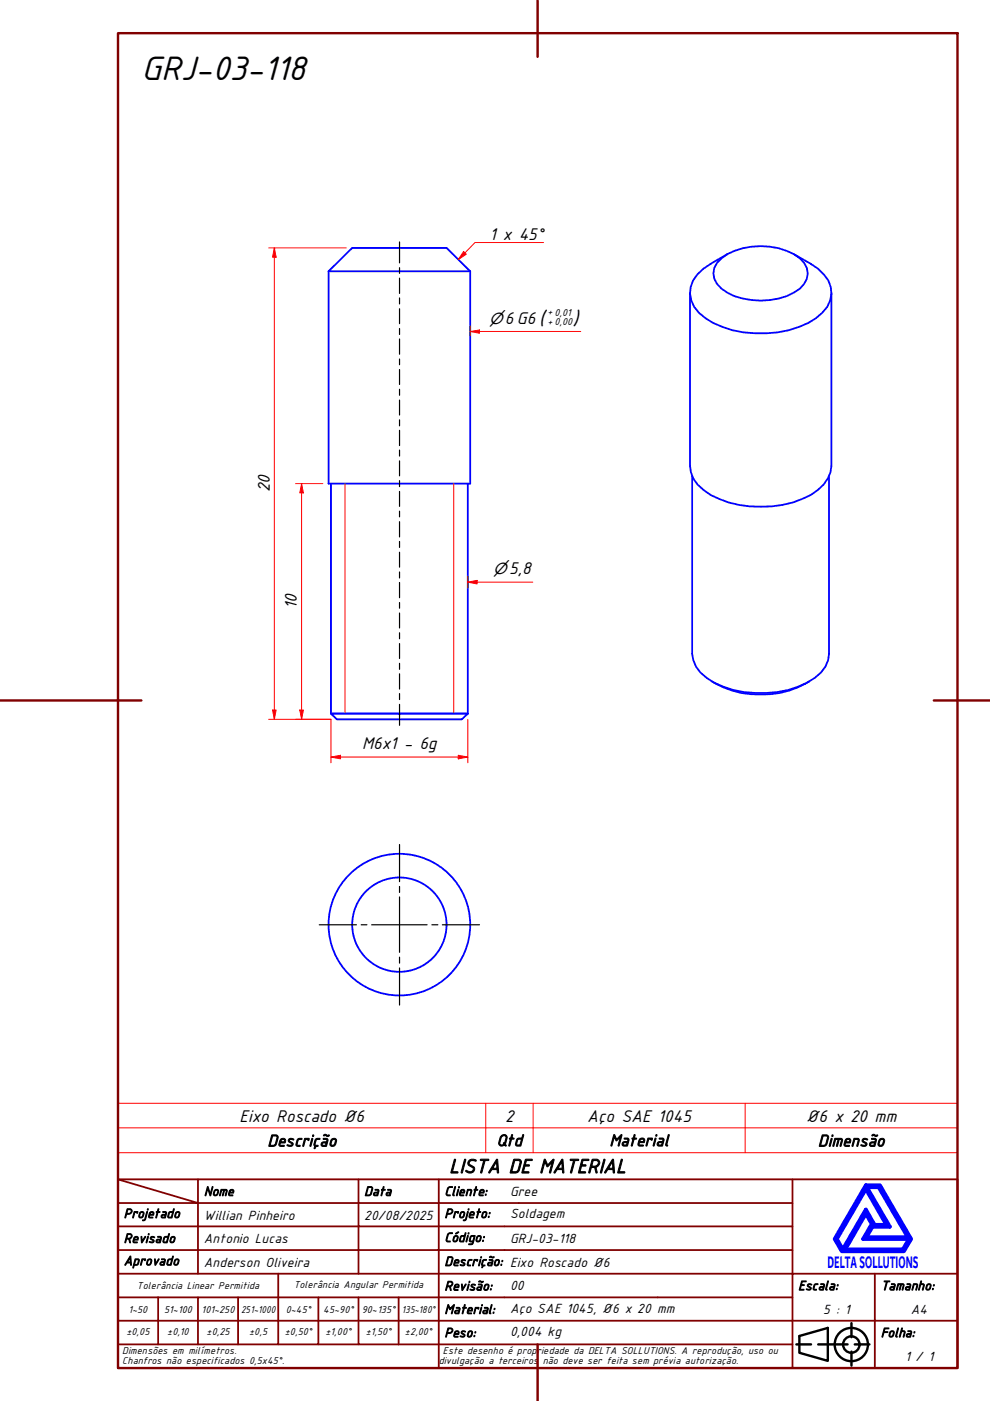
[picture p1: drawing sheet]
<svg xmlns="http://www.w3.org/2000/svg" width="210mm" height="297mm" viewBox="0 0 210 297" stroke-linecap="round" stroke-linejoin="round" font-family="sans-serif">
<!-- layer: Visible (ABNT) -->
<g fill="none" stroke="#00f" stroke-width=".38">
<path d="M69.7 57.5h30M69.7 57.5l5-4.9h20l5 4.9M69.7 57.5v45h30v-45M153 54.8a14.3 14.3 0 0 1 12.1-2.2 9.5 9.5 0 0 1 5.4 3.1 3.8 3.8 0 0 1-.9 5.5 14.6 14.6 0 0 1-12.1 2.1 9.4 9.4 0 0 1-5.5-3.1 3.7 3.7 0 0 1 1-5.4zM154.2 53.9l-3.5 2a7.5 7.5 0 0 0-4.4 6.4 6.7 6.7 0 0 0 3.3 5.2 22.7 22.7 0 0 0 19.8 1.8 11.9 11.9 0 0 0 6-4.2 5.5 5.5 0 0 0-.7-6.9l-1.2-1.2-5.2-3.1M146.3 62v36.8a6.4 6.4 0 0 0 2.9 5.1 19.3 19.3 0 0 0 12.1 3.5 19.3 19.3 0 0 0 12.1-3.5 6.9 6.9 0 0 0 2.9-5.1v-36.8M70.2 102.5v48.8l1.2 1.2h26.5l1.3-1.2M99.2 102.5v48.8M146.7 101v37.6a6.7 6.7 0 0 0 3.2 5.1 19.7 19.7 0 0 0 12.6 3.2 17.6 17.6 0 0 0 11.6-4.3l.9-1.3 .6-1.3 .2-1.4v-37.6M70.2 151.3h29M151 144.5a19.6 19.6 0 0 0 12.3 2.7 18.2 18.2 0 0 0 8.2-2.7"/>
<circle cx="84.7" cy="196" r="10"/>
<circle cx="84.7" cy="196" r="15"/>
</g>
<!-- layer: Visible Narrow (ABNT) -->
<path d="M73.2 102.5v48.8M96.2 102.5v48.8" fill="none" stroke="#f00" stroke-width=".21"/>
<path d="M25 239.1h178v-5.2h-178v10.5M103 233.9v10.5M113 233.9v10.5M158 233.9v10.5M203 239.1v5.3h-178M25 244.4v5.6h178v-5.6" fill="none" stroke="#f00" stroke-width=".21"/>
<path d="M183.6 257.3l1.2 2.2-1.8 3.2h9.7l-1.2 2.2h-12.3zM183.6 252.1l4.4 7.6h-2.6l-1.8-3.2-4.9 8.4-1.3-2.2zM183.6 251.3h3l6.6 11.4-1.6 2.6h-13.1l-1.5-2.6zM183.8 251.7h2.5l6.2 10.6h-8.8l1.3-2.2h3.7zM185 259.7h.2l-.2 .2z" fill="none" stroke="#00f" stroke-width=".83"/>
<!-- layer: 0 -->
<path d="M178.5 265.3h13.1" fill="none" stroke="#000" stroke-width=".21"/>
<g fill="none" stroke="#800000" stroke-width=".38">
<path d="M25 250l17 5.1h-17M25 250h178v40.1h-178zM42 255.1h34v4.9h17M42 255.1v15M42 250v5.1M76 250v5.1h17v4.9M93 250v5.1h75M168 250v20.1h-143M25 260h51v10.1M25 275.1h17M33.5 275.1v9.9M50.5 275.1h-8.5v9.9"/>
<path d="M59 270.1v14.9h-8.5M67.5 275.1v9.9h-8.5M76 275.1v9.9h8.5M84.5 275.1v9.9M93 275.1h-42.5v9.9M93 260v5h-68M93 275.1v9.9h75M93 260h75M93 275.1h75M168 265h-75v10.1M185.5 270.1v9.9h17.5M203 270.1h-35v9.9h17.5v10.1"/>
<path d="M25 285h25.5M25 280h143v10.1M67.5 285h8.5M84.5 285h8.5v5.1"/>
</g>
<g fill="none" stroke="#000" stroke-width=".51">
<path d="M168.8 285h3.2M169.5 283.3l6-1.8v7l-6-1.7zM173.5 285h6.2M180.5 280.5v3M180.5 286.6v2.9M181.2 285h3.1"/>
<circle cx="180.5" cy="285.1" r="3.5"/>
<circle cx="180.5" cy="285.1" r="1.75"/>
</g>
<!-- layer: Borda A3/A4 (ABNT) -->
<path d="M25 7h178v283.1h-178zM114 0v12.1M0 148.5h30M198 148.5h12M114 285v12" fill="none" stroke="#800000" stroke-width=".51"/>
<!-- layer: Linha de centro (ISO) -->
<g fill="none" stroke="#000" stroke-width=".25">
<path d="M84.7 51.3v4.4M84.7 56.8v1.2M84.7 59v3.2M84.7 63.2v1.2M84.7 65.5v3.1M84.7 69.6v1.3M84.7 71.9v3.2M84.7 76.1v1.2M84.7 78.3v3.2M84.7 82.5v1.3M84.7 84.8v3.2M84.7 89v1.3"/>
<path d="M84.7 91.2v3.3M84.7 95.4v1.3M84.7 97.7v3.2M84.7 101.9v1.3M84.7 104.2v3.2M84.7 108.4v1.2M84.7 110.6v3.2M84.7 114.8v1.3M84.7 117.1v3.2M84.7 121.3v1.2M84.7 123.5v3.2M84.7 127.7v1.3"/>
<path d="M84.7 130v3.1M84.7 134.2v1.2M84.7 136.4v3.2M84.7 140.6v1.3M84.7 142.9v3.2M84.7 147.1v1.2M84.7 149.3v4.5"/>
</g>
<!-- layer: Marca de centro (ISO) -->
<path d="M84.7 179.1v7.8M67.7 196.1h7.9M76.6 196.1h1.2M78.8 196.1h11.8M84.7 187.9v1.3M84.7 190.2v11.7M91.6 196.1h1.2M93.8 196.1h7.9M84.7 202.9v1.3M84.7 205.2v7.9" fill="none" stroke="#000" stroke-width=".25"/>
<path d="M58.2 150.5v2" fill="none" stroke="#f00" stroke-width=".21"/>
<path d="M57.8 150.5h.7l-.3 2z" fill="#f00"/>
<path d="M58.2 52.6v1.9M57.8 150.5h.7l-.3 2z" fill="none" stroke="#f00" stroke-width=".21"/>
<path d="M58.2 52.6l.3 1.9h-.7z" fill="#f00"/>
<path d="M57 52.6h16.4M58.2 52.6l.3 1.9h-.7zM58.2 54.5v96M63.9 102.5v2M57 152.5h13.2" fill="none" stroke="#f00" stroke-width=".21"/>
<path d="M63.9 102.5l.4 2h-.7z" fill="#f00"/>
<path d="M63.9 102.5l.4 2h-.7zM63.9 150.5v2" fill="none" stroke="#f00" stroke-width=".21"/>
<path d="M63.6 150.5h.7l-.4 2z" fill="#f00"/>
<path d="M62.7 102.5h5.8M63.9 104.5v46M99.2 123.4h2M62.7 152.5h7.5M63.6 150.5h.7l-.4 2z" fill="none" stroke="#f00" stroke-width=".21"/>
<path d="M99.2 123.4l2-.4v.8z" fill="#f00"/>
<path d="M99.7 70.3h2M99.2 123.4l2-.4v.8zM99.2 122.2v2.5M101.2 123.4h11.8" fill="none" stroke="#f00" stroke-width=".21"/>
<path d="M99.7 70.3l2-.3v.7z" fill="#f00"/>
<path d="M99.7 70.3l2-.3v.7zM99.7 69.1v2.1M101.7 70.3h21.4" fill="none" stroke="#f00" stroke-width=".21"/>
<path d="M70.2 160.5h2" fill="none" stroke="#f00" stroke-width=".21"/>
<path d="M70.2 160.5l2-.4v.8z" fill="#f00"/>
<path d="M70.2 160.5l2-.4v.8zM97.2 160.5h2" fill="none" stroke="#f00" stroke-width=".21"/>
<path d="M97.2 160.1l2 .4-2 .4z" fill="#f00"/>
<path d="M98.6 53.6l-1.4 1.4M70.2 152.5v9.2M99.2 152.5v9.2M72.2 160.5h25M97.2 160.1l2 .4-2 .4z" fill="none" stroke="#f00" stroke-width=".21"/>
<path d="M98.3 53.3l.6 .6-1.7 1.1z" fill="#f00"/>
<path d="M98.3 53.3l.6 .6-1.7 1.1zM115.3 51.4h-14.6l-2.1 2.2" fill="none" stroke="#f00" stroke-width=".21"/>
<text font-size="7.7" x="30" y="17.1">GRJ-03-118</text>
<g font-size="4.6">
<text x="114.2" y="68.9">(</text>
<text x="121.3" y="68.9">)</text>
<text x="95.2" y="248.7">LISTA DE MATERIAL</text>
</g>
<g font-size="3.9">
<text x="103.8" y="50.9">1 x 45°</text>
<text x="57.2" y="104.4" transform="rotate(-90 57.2 104.4)">20</text>
<text x="62.9" y="129.1" transform="rotate(-90 62.9 129.1)">10</text>
<text x="76.8" y="158.7">M6x1 - 6g</text>
<text x="50.8" y="237.8">Eixo Roscado Ø6</text>
<text x="107.1" y="237.8">2</text>
<text x="124.5" y="237.8">Aço SAE 1045</text>
<text x="170.9" y="237.8">Ø6 x 20 mm</text>
</g>
<g font-size="3.8">
<text x="56.7" y="243.1">Descrição</text>
<text x="105.3" y="243">Qtd</text>
<text x="129.2" y="243">Material</text>
<text x="173.4" y="243.1">Dimensão</text>
</g>
<text font-size="3.8" fill="#00f" x="175.5" y="268.8">DELTASOLLUTIONS</text>
<g font-size="3.4">
<text x="103.7" y="68.7">⌀6G6</text>
<text x="104.6" y="121.8">⌀5,8</text>
</g>
<g font-size="3">
<text x="43.2" y="253.5">Nome</text>
<text x="77.2" y="253.5">Data</text>
<text x="94.2" y="253.5">Cliente:</text>
<text x="108.1" y="253.5">Gree</text>
<text x="26.2" y="263.5">Revisado</text>
<text x="26.2" y="258.2">Projetado</text>
<text x="43.2" y="258.6">Willian Pinheiro</text>
<text x="43.2" y="263.5">Antonio Lucas</text>
<text x="77.2" y="258.6">20/08/2025</text>
<text x="94.2" y="263.3">Código:</text>
<text x="94.2" y="258.2">Projeto:</text>
<text x="108.1" y="263.5">GRJ-03-118</text>
<text x="108.1" y="258.2">Soldagem</text>
<text x="26.2" y="268.3">Aprovado</text>
<text x="43.2" y="268.5">Anderson Oliveira</text>
<text x="94.2" y="268.4">Descrição: Eixo Roscado Ø6</text>
<text x="94.2" y="273.6">Revisão:</text>
<text x="108.1" y="273.5">00</text>
<text x="169.2" y="273.5">Escala:</text>
<text x="186.8" y="273.5">Tamanho:</text>
<text x="94.2" y="278.6">Material:</text>
<text x="108.1" y="278.4">Aço SAE 1045, Ø6 x 20 mm</text>
<text x="174.6" y="278.6">5 : 1</text>
<text x="193.1" y="278.6">A4</text>
<text x="94.2" y="283.5">Peso:</text>
<text x="108.1" y="283.3">0,004 kg</text>
<text x="186.8" y="283.5">Folha:</text>
<text x="191.9" y="288.5">1 / 1</text>
</g>
<g font-size="2.3">
<text x="116.1" y="68.9">+ 0,00</text>
<text x="116.1" y="66.9">+ 0,01</text>
<text x="29" y="273.4">Tolerância Linear Permitida</text>
<text x="62.3" y="273.2">Tolerância Angular Permitida</text>
<text x="27.2" y="278.3">1~50</text>
<text x="34.8" y="278.3">51~100</text>
<text x="42.7" y="278.3">101~250</text>
<text x="51.1" y="278.3">251~1000</text>
<text x="60.6" y="278.3">0~45°</text>
<text x="68.5" y="278.3">45~90°</text>
<text x="76.7" y="278.3">90~135°</text>
<text x="85.2" y="278.3">135~180°</text>
<text x="25.9" y="287.1">Dimensões em milímetros.</text>
<text x="26.8" y="283.1">±0,05</text>
<text x="35.4" y="283.1">±0,10</text>
<text x="43.8" y="283.1">±0,25</text>
<text x="52.8" y="283.1">±0,5</text>
<text x="60.4" y="283.1">±0,50°</text>
<text x="69" y="283.1">±1,00°</text>
<text x="77.5" y="283.1">±1,50°</text>
<text x="85.9" y="283.1">±2,00°</text>
<text x="93.9" y="287.1">Este desenho é propriedade da DELTA SOLLUTIONS. A reprodução, uso ou</text>
<text x="25.9" y="289.2">Chanfros não especificados 0,5x45°.</text>
<text x="93" y="289.2">divulgação a terceiros</text>
<text x="115.1" y="289.2">não deve ser feita sem prévia autorização.</text>
</g>
</svg>
